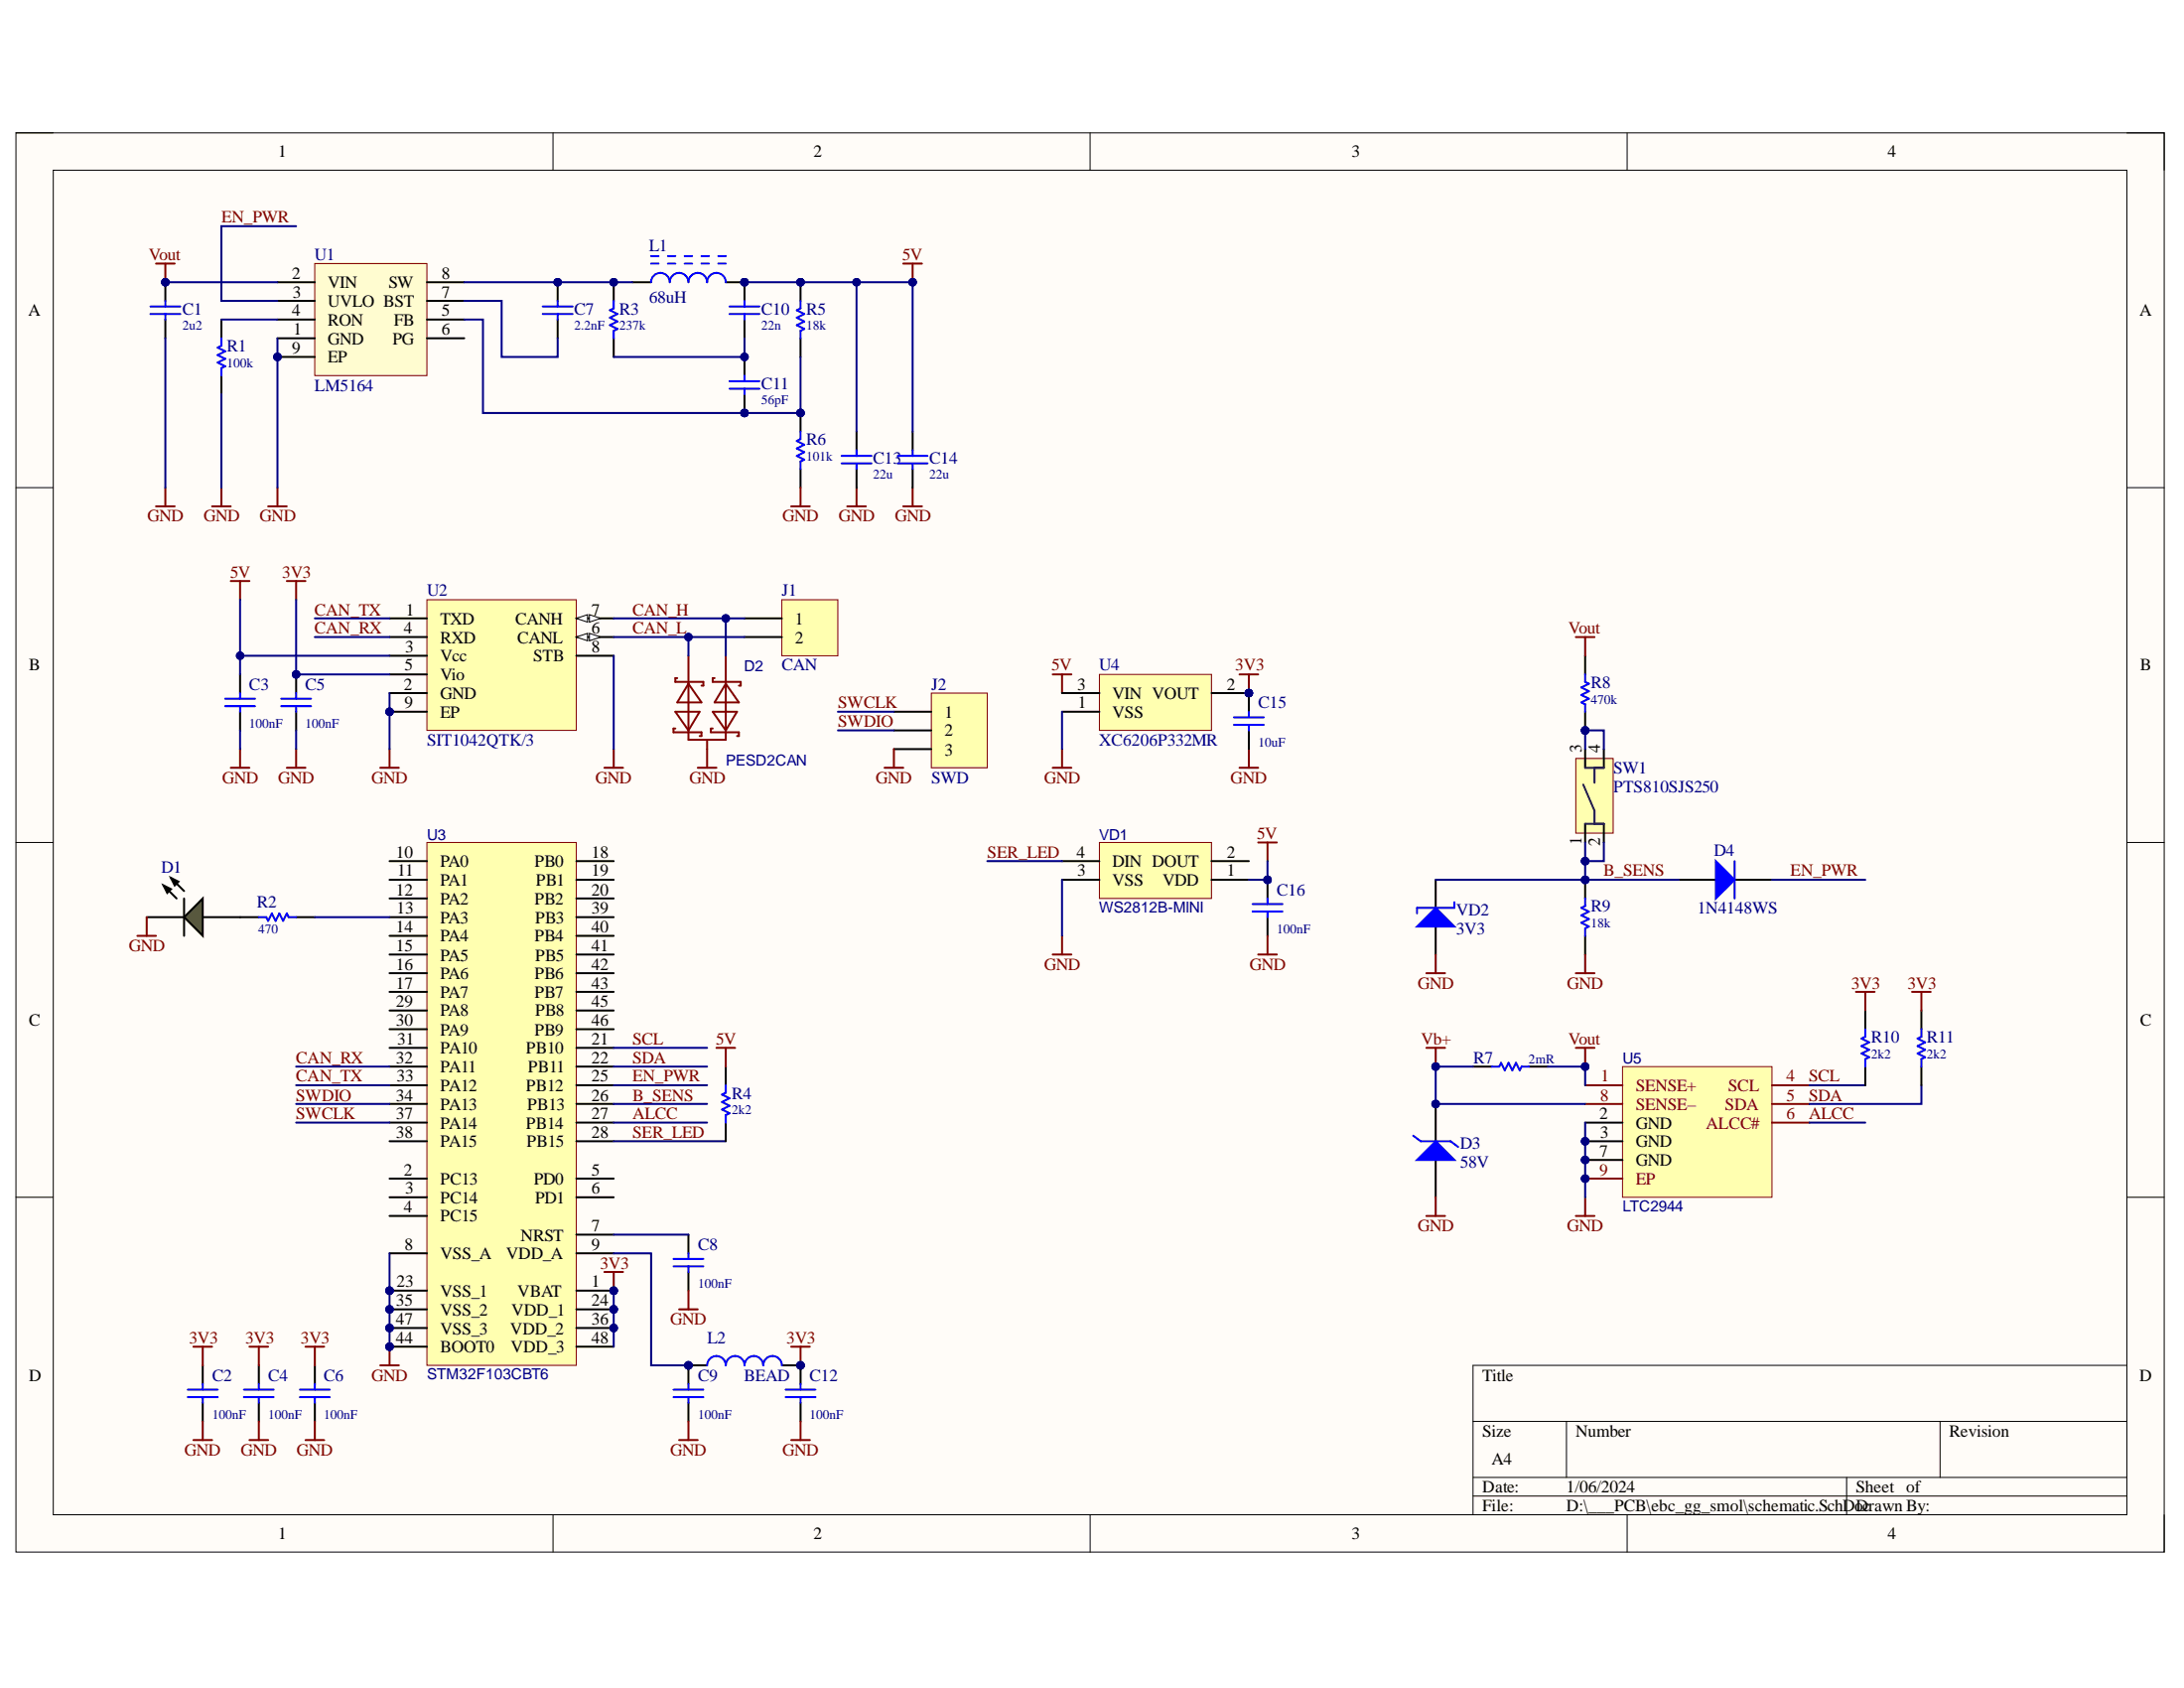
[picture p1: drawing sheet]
# Altium project gas_gauge_smol.PrjPCB
PRJ_ID: EBC GG Smol; PRJ_VER: v1.0.0
1 sheet, 43 parts. Net scope: global (net labels, ports and power ports of the same name join across sheets).
Board file: board.PcbDoc

## Sheet schematic.SchDoc
size A4; SheetNumber: 6; SheetTotal: 29

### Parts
C1  2u2  [C1210]
C2  100nF  [C0402]
C3  100nF  [C0402]
C4  100nF  [C0402]
C5  100nF  [C0402]
C6  100nF  [C0402]
C7  2.2nF  [C0603]
C8  100nF  [C0402]
C9  100nF  [C0402]
C10  22n  [C0603]
C11  56pF  [C0603]
C12  100nF  [C0402]
C13  22u  [C1210]
C14  22u  [C1210]
C15  10uF  [C0603]
C16  100nF  [C0402]
D1  GRN  [LED-0603-GRN]  (value not drawn)
D2  PESD2CAN  [SOT-23]
D3  58V  [SMA]
D4  1N4148WS  [SOD-323]
J1  CAN  [HDR-1X2]  (no BOM)
J2  SWD  [HDR-1x3-P1.25]  (no BOM)
L1  68uH  [L0605-POWER]
L2  BEAD  [L0402]
R1  100k  [R0603]
R2  470  [R0402]
R3  237k  [R0603]
R4  2k2  [R0402]
R5  18k  [R0603]
R6  101k  [R0603]
R7  2mR  [R2512-WIDE]
R8  470k  [R1206]
R9  18k  [R0603]
R10  2k2  [R0402]
R11  2k2  [R0402]
SW1  PTS810SJS250  [BTN_PTS810]
U1  LM5164  [PowerSOIC-8]
U2  SIT1042QTK/3  [DFN8_3X3_P065]
U3  STM32F103CBT6  [LQFP-48]
U4  XC6206P332MR  [SOT-23]
U5  LTC2944  [DFN8_3X3_P05]
VD1  WS2812B-MINI  [LED-SMD_4P-L3.5-W3.5-TL_WS2812B]
VD2  3V3  [SOD-123]

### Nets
3V3: C2.2 C4.2 C5.2 C6.2 C12.2 C15.2 L2.1 R10.2 R11.2 U2.5(Vio) U3.1(VBAT) U3.24(VDD_1) U3.36(VDD_2) U3.48(VDD_3) U4.2(VOUT)
5V: C3.2 C10.2 C13.2 C14.2 C16.2 L1.2 R4.2 R5.1 U2.3(Vcc) U4.3(VIN) VD1.1(VDD)
GND: C1.1 C2.1 C3.1 C4.1 C5.1 C6.1 C8.1 C9.1 C12.1 C13.1 C14.1 C15.1 C16.1 D1.2(K) D2.3 D3.1(-) J2.3 R1.2 R6.2 R9.1 U1.1(GND) U1.9(EP) U2.2(GND) U2.8(STB) U2.9(EP) U3.8(VSS_A) U3.23(VSS_1) U3.35(VSS_2) U3.44(BOOT0) U3.47(VSS_3) U4.1(VSS) U5.2(GND) U5.3(GND) U5.7(GND) U5.9(EP) VD1.3(VSS) VD2.1(A)
Vb+: D3.2(+) R7.1 U5.8(SENSE–)
Vout: C1.2 R7.2 R8.1 U1.2(VIN) U5.1(SENSE+)
ALCC: U3.27(PB14) U5.6(ALCC#)
B_SENS: D4.1(A) R9.2 SW1.1 SW1.2 U3.26(PB13) VD2.2(C)
CAN_H: D2.2 J1.1 U2.7(CANH)
CAN_L: D2.1 J1.2 U2.6(CANL)
CAN_RX: U2.4(RXD) U3.32(PA11)
CAN_TX: U2.1(TXD) U3.33(PA12)
EN_PWR: D4.2(K) U1.3(UVLO) U3.25(PB12)
SCL: R10.1 U3.21(PB10) U5.4(SCL)
SDA: R11.1 U3.22(PB11) U5.5(SDA)
SER_LED: R4.1 U3.28(PB15) VD1.4(DIN)
SWCLK: J2.1 U3.37(PA14)
SWDIO: J2.2 U3.34(PA13)
NetC7_1: C7.1 U1.7(BST)
NetC7_2: C7.2 L1.1 R3.1 U1.8(SW)
NetC8_2: C8.2 U3.7(NRST)
NetC9_2: C9.2 L2.2 U3.9(VDD_A)
NetC10_1: C10.1 C11.2 R3.2
NetC11_1: C11.1 R5.2 R6.1 U1.5(FB)
NetD1_1: D1.1(A) R2.1
NetR1_1: R1.1 U1.4(RON)
NetR2_2: R2.2 U3.13(PA3)
NetR8_2: R8.2 SW1.3 SW1.4

Not connected (* = marked no-connect by the designer): U1 6(PG); U3 2(PC13) 3(PC14) 4(PC15) 5(PD0) 6(PD1) 10(PA0) 11(PA1) 12(PA2) 14(PA4) 15(PA5) 16(PA6) 17(PA7) 18(PB0) 19(PB1) 20(PB2) 29(PA8) 30(PA9) 31(PA10) 38(PA15) 39(PB3) 40(PB4) 41(PB5) 42(PB6) 43(PB7) 45(PB8) 46(PB9); VD1 2(DOUT)
